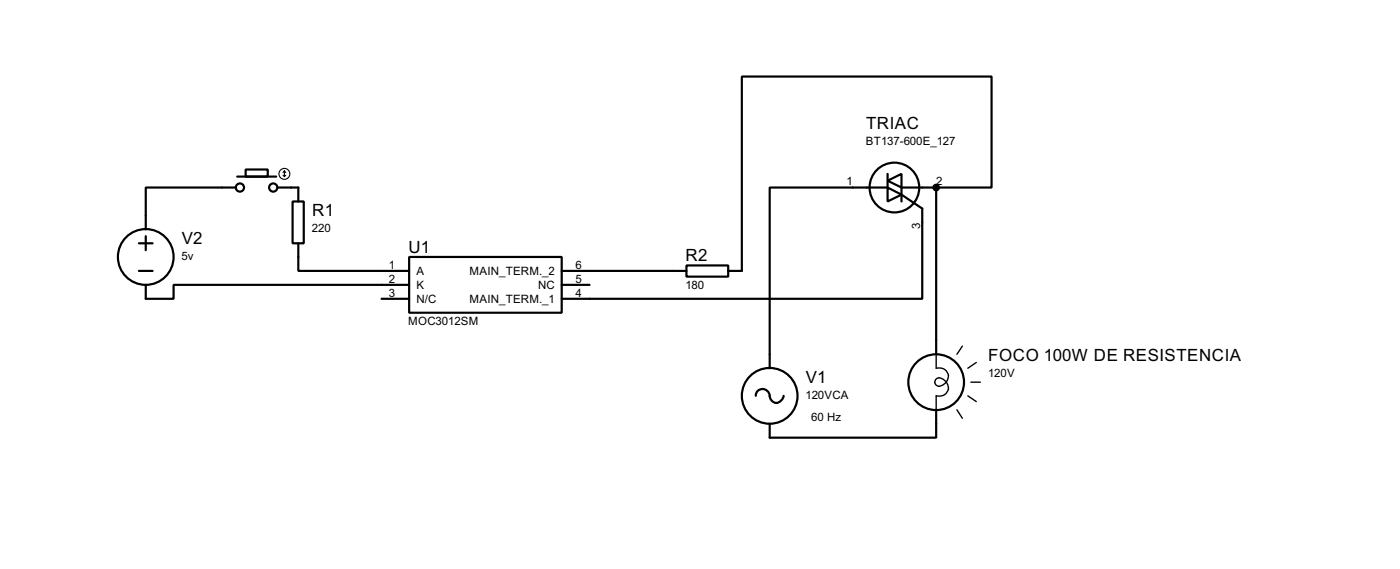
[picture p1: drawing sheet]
<svg xmlns="http://www.w3.org/2000/svg" width="256mm" height="104mm" viewBox="0 0 256 104" stroke-linecap="round" stroke-linejoin="round" font-family="sans-serif">
<g fill="none" stroke="#000" stroke-width=".4">
<path d="M43.2 34.3h-16.5v7.7M43.5 32.3h7.1M45 31h4.1v1.3h-4.1zM50.9 34.3h3.8v2.6M53.6 36.9h2.1v7.6h-2.1zM162.6 33.1l2.6-1.3v2.5zM162.6 34.3l2.6 1.3-2.6 1.3zM162.6 31.8v2.5h-21.6v33.1M165.2 35.6l3.8 2.6v16.5h-66.1M171.5 34.3h10.2v-20.3h-45.8v35.6h-2.5M171.5 34.3v30.5M171.5 34.3h-6.3v2.6"/>
<path d="M25.5 49.6h2.5M25.5 44.5h2.5M26.7 52.1v2.6h5.1v-2.6h43.2M26.7 43.2v2.6M54.7 44.5v5.1h20.3M69.9 54.7h5.1M75 47h27.9v10.2h-27.9zM102.9 49.6h22.9M102.9 52.1h5.1M125.8 48.6h7.6v2h-7.6zM138.5 72.4a1.32 1.32 0 0 1 1.4-1.2 1.32 1.32 0 0 1 1.2 1.5 1.24 1.24 0 0 0 1.2 1 1.24 1.24 0 0 0 1.2-1l.1-.3M171.5 75v5.1h-30.5v-2.6"/>
<circle cx="43.9" cy="34.3" r=".75"/>
<circle cx="50" cy="34.3" r=".75"/>
<circle cx="163.8" cy="34.3" r="4.6"/>
<circle cx="26.7" cy="47" r="5.1"/>
<circle cx="141" cy="72.4" r="5.1"/>
<circle cx="171.5" cy="69.9" r="5.1"/>
</g>
<circle cx="171.5" cy="34.3" r=".2" fill="#000"/>
<path d="M171.5 64.8v2.6a1.65 1.65 0 0 1 2.1 .9 1.65 1.65 0 0 1-.9 2.1 .83 .83 0 0 1-1.2 .1 .83 .83 0 0 1 0-1.2 .83 .83 0 0 1 1.2 0 1.69 1.69 0 0 1 .4 2.9l-.9 .2h-.7v2.6M175.3 75l1 1.5M176.3 63.3l-1 1.5M177.3 72.4l1.6 1.1M177.9 69.9h1.7M178.9 66.3l-1.6 1.1" fill="none" stroke="#000" stroke-width=".25"/>
<circle cx="171.5" cy="34.3" r=".5" fill="#000" stroke="#000" stroke-width=".4"/>
<g fill="none" stroke="#000" stroke-width=".2">
<path d="M51.9 32.1l.2 .2M52.1 31.3v1M52.1 31.3l-.2 .3M52.1 31.3l.3 .3M52.4 32.1l-.3 .2"/>
<circle cx="52.1" cy="31.8" r="1"/>
</g>
<g font-size="3.5">
<text x="158.7" y="23.5">TRIAC</text>
<text x="57.2" y="39.6">R1</text>
<text x="33.3" y="44.6">V2</text>
<text x="74.8" y="46.2">U1</text>
<text x="125.6" y="47.8">R2</text>
<text x="147.6" y="70.1">V1</text>
<text x="181.1" y="66.1">FOCO 100W DE RESISTENCIA</text>
</g>
<g font-size="2.4">
<text x="158.6" y="26.5">BT137-600E_127</text>
<text x="155.1" y="33.9">1</text>
<text x="171.5" y="33.9">2</text>
<text x="168.6" y="41.8" transform="rotate(-90 168.6 41.8)">3</text>
<text x="33.3" y="47.6">5v</text>
<text x="57.2" y="42.5">220</text>
<text x="71.3" y="49.2">1</text>
<text x="71.3" y="51.7">2</text>
<text x="76.3" y="50.4">A</text>
<text x="76.3" y="52.9">K</text>
<text x="86" y="50.4">MAIN_TERM._2</text>
<text x="98.6" y="52.9">NC</text>
<text x="105.5" y="49.2">6</text>
<text x="105.5" y="51.7">5</text>
<text x="125.6" y="52.8">180</text>
<text x="71.3" y="54.3">3</text>
<text x="74.8" y="59.4">MOC3012SM</text>
<text x="76.3" y="55.5">N/C</text>
<text x="86" y="55.5">MAIN_TERM._1</text>
<text x="105.5" y="54.3">4</text>
<text x="181" y="69">120V</text>
<text x="147.6" y="73">120VCA</text>
<text x="148.6" y="77">60 Hz</text>
</g>
</svg>
